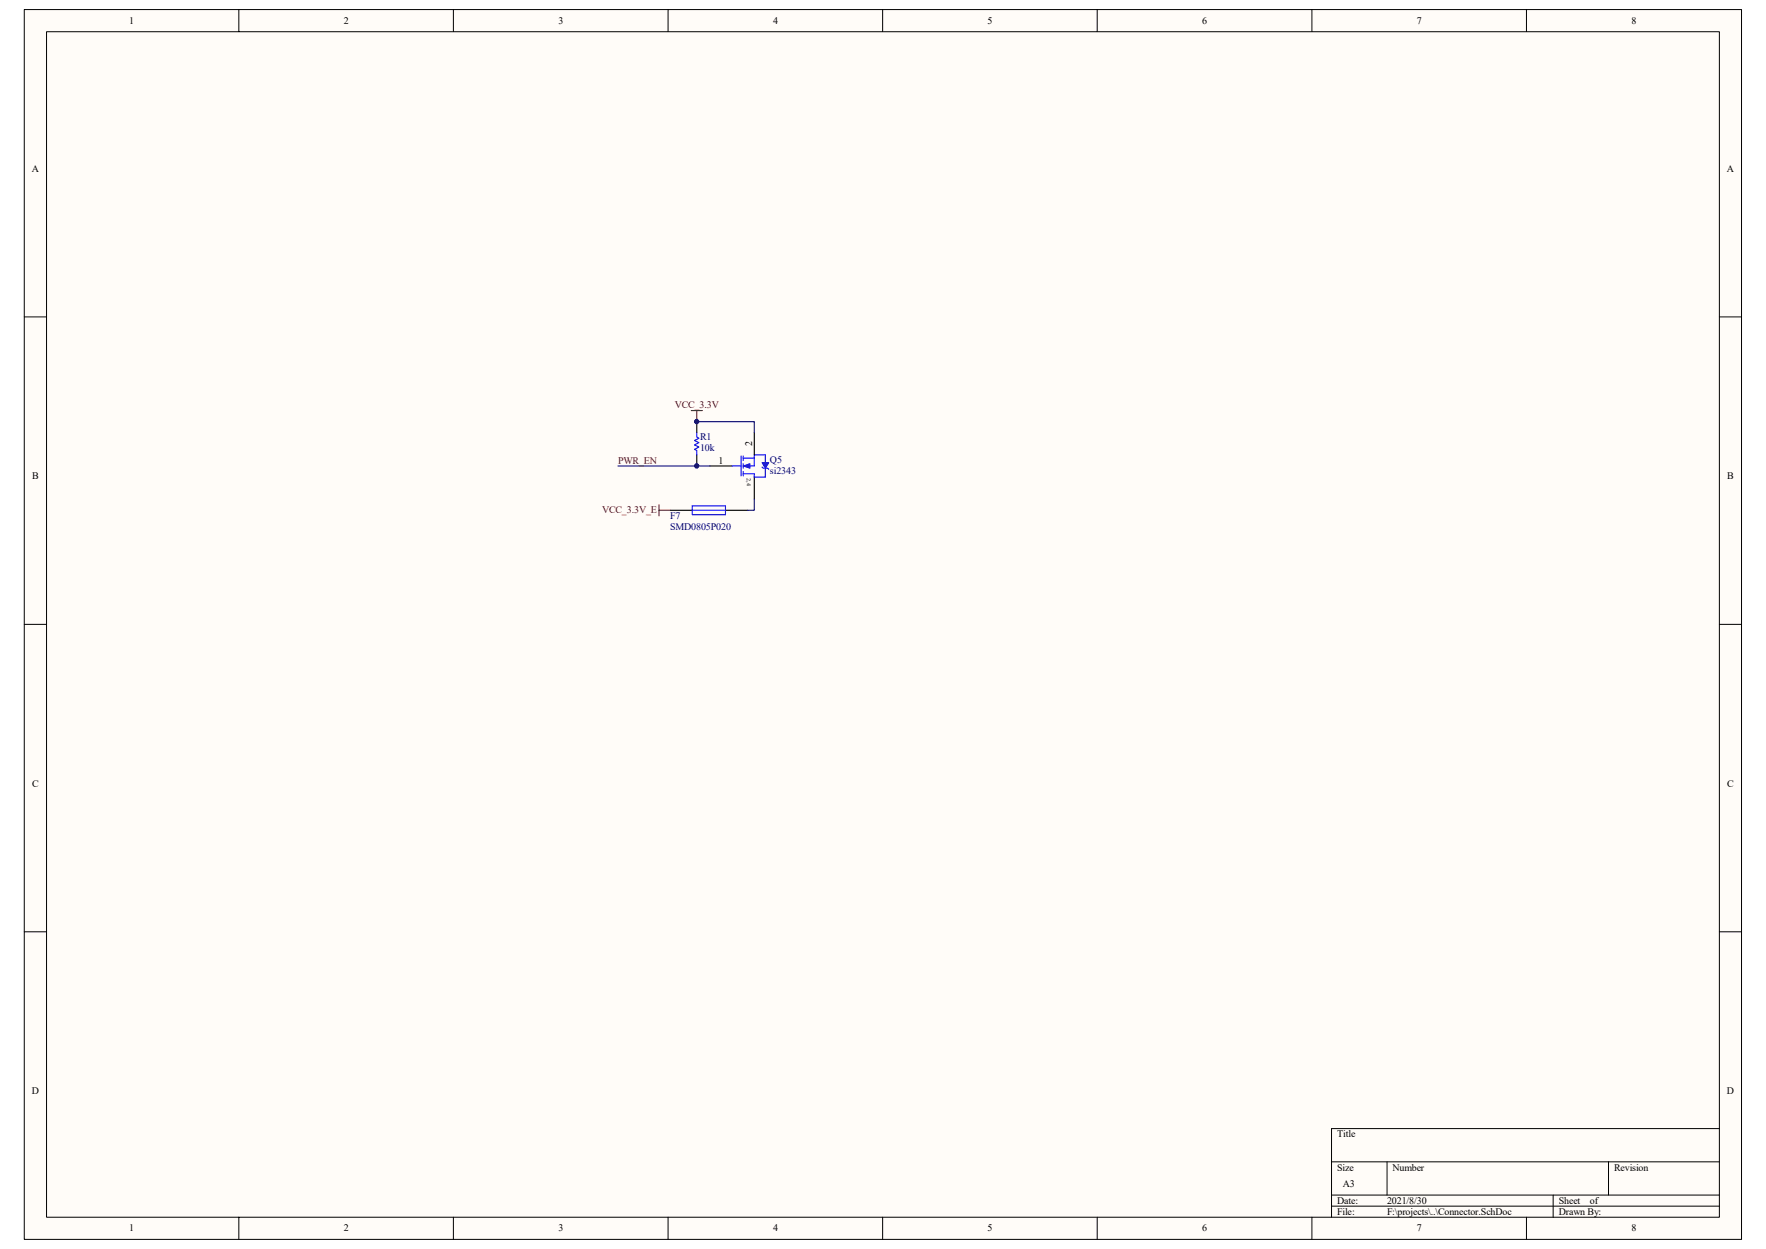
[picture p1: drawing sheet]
<svg xmlns="http://www.w3.org/2000/svg" width="297mm" height="210mm" viewBox="0 0 297 210" stroke-linecap="round" stroke-linejoin="round" font-family="sans-serif">
<path d="M4.1 1.6h288.8v206.8h-288.8z" fill="#fffcf8"/>
<path d="M4.1 1.6h288.8v206.8h-288.8z" fill="none" stroke="#000" stroke-width=".17"/>
<path d="M7.8 5.4h281.4v199.2h-281.4z" fill="#fffcf8"/>
<g fill="none" stroke="#000" stroke-width=".17">
<path d="M7.8 5.3h281.4v199.3h-281.4zM40.2 1.6v3.7M76.3 1.6v3.7M112.4 1.6v3.7M148.5 1.6v3.7M184.5 1.6v3.7M220.7 1.6v3.7M256.7 1.6v3.7M4.1 53.3h3.7M289.2 53.3h3.7M4.1 105h3.7M289.2 105h3.7"/>
<path d="M4.1 156.7h3.7M289.2 156.7h3.7M224 195.3h65.2M233.3 195.3v5.6M270.5 195.3v5.6M289.2 189.7h-65.2v14.9M40.2 204.6v3.8M76.3 204.6v3.8M112.4 204.6v3.8M148.5 204.6v3.8M184.5 204.6v3.8M220.7 204.6v3.8"/>
<path d="M224 200.9h65.2M224 202.8h65.2M256.7 204.6v3.8M261.2 200.9v3.7"/>
</g>
<path d="M116.3 69h1.8M117.2 69v1.9M110.8 85.8h1.9M110.8 84.9v1.8" fill="none" stroke="#800000" stroke-width=".19"/>
<path d="M117.2 70.9v1.8M117.2 76.5v1.8M119.4 78.3h3.7M126.9 72.7v3.8M112.7 85.8h3.7M122 85.8h3.8M126.9 80.2v3.7" fill="none" stroke="#000" stroke-width=".19"/>
<path d="M117.2 72.7v.8l.4 .2-.8 .4 .8 .3-.8 .4 .8 .4-.8 .3 .4 .2v.8M123.1 78.3h1.5M124.6 76.7v3.3M125 77h1.9M125 76.7v.7M125 78v.7M125 79.3v.7M128.2 78.5l.2 .2h.7l.2 .2M128.7 78.7v1.5h-1.8v-.5h-1.9M128.7 77.8v-1.3h-1.8v1.8h-1.9M116.4 85h5.6v1.5h-5.6zM116.4 85.8h5.6" fill="none" stroke="#00f" stroke-width=".19"/>
<g fill="#00f" stroke="#00f" stroke-width=".17">
<path d="M128.2 77.8h1.1l-.6 .9z"/>
<path d="M125 78.3l1.1-.3v.7z"/>
</g>
<path d="M103.9 78.3h15.5M117.2 70.9h9.7v1.8M126.9 83.9v1.9h-1.1" fill="none" stroke="#000080" stroke-width=".19"/>
<g fill="#000080" stroke="#000080" stroke-width=".17">
<circle cx="117.2" cy="78.3" r=".36"/>
<circle cx="117.2" cy="70.9" r=".36"/>
</g>
<g font-size="1.7">
<text x="21.7" y="4">1</text>
<text x="57.8" y="4">2</text>
<text x="93.9" y="4">3</text>
<text x="130" y="4">4</text>
<text x="166.1" y="4">5</text>
<text x="202.2" y="4">6</text>
<text x="238.3" y="4">7</text>
<text x="274.4" y="4">8</text>
<text x="5.4" y="28.9">A</text>
<text x="290.5" y="28.9">A</text>
<text x="120.9" y="77.9">1</text>
<text x="126.5" y="75" transform="rotate(-90 126.5 75)">2</text>
<text x="5.4" y="80.6">B</text>
<text x="290.5" y="80.6">B</text>
<text x="5.4" y="132.3">C</text>
<text x="290.5" y="132.3">C</text>
<text x="5.4" y="184">D</text>
<text x="290.5" y="184">D</text>
<text x="224.9" y="191.2">Title</text>
<text x="224.9" y="196.8">Size</text>
<text x="234.2" y="196.8">Number</text>
<text x="271.5" y="196.8">Revision</text>
<text x="224.9" y="202.4">Date:</text>
<text x="225.8" y="199.6">A3</text>
<text x="233.3" y="202.4">2021/8/30</text>
<text x="262.2" y="202.4">Sheet</text>
<text x="267.4" y="202.4">of</text>
<text x="21.7" y="207">1</text>
<text x="57.8" y="207">2</text>
<text x="93.9" y="207">3</text>
<text x="130" y="207">4</text>
<text x="166.1" y="207">5</text>
<text x="202.2" y="207">6</text>
<text x="224.9" y="204.2">File:</text>
<text x="233.3" y="204.2">F:\projects\..\Connector.SchDoc</text>
<text x="238.3" y="207">7</text>
<text x="262.2" y="204.2">Drawn By:</text>
<text x="274.4" y="207">8</text>
</g>
<g font-size="1.7" fill="#800000">
<text x="113.5" y="68.6">VCC_3.3V</text>
<text x="104" y="77.9">PWR_EN</text>
<text x="101.3" y="86.3">VCC_3.3V_E</text>
</g>
<g font-size="1.7" fill="#000080">
<text x="117.7" y="74">R1</text>
<text x="117.7" y="75.9">10k</text>
<text x="129.5" y="77.8">Q5</text>
<text x="129.5" y="79.6">si2343</text>
<text x="112.7" y="87.2">F7</text>
<text x="112.7" y="89.1">SMD0805P020</text>
</g>
<text font-size="1" x="125.6" y="80.4" transform="rotate(90 125.6 80.4)">2,4</text>
</svg>
